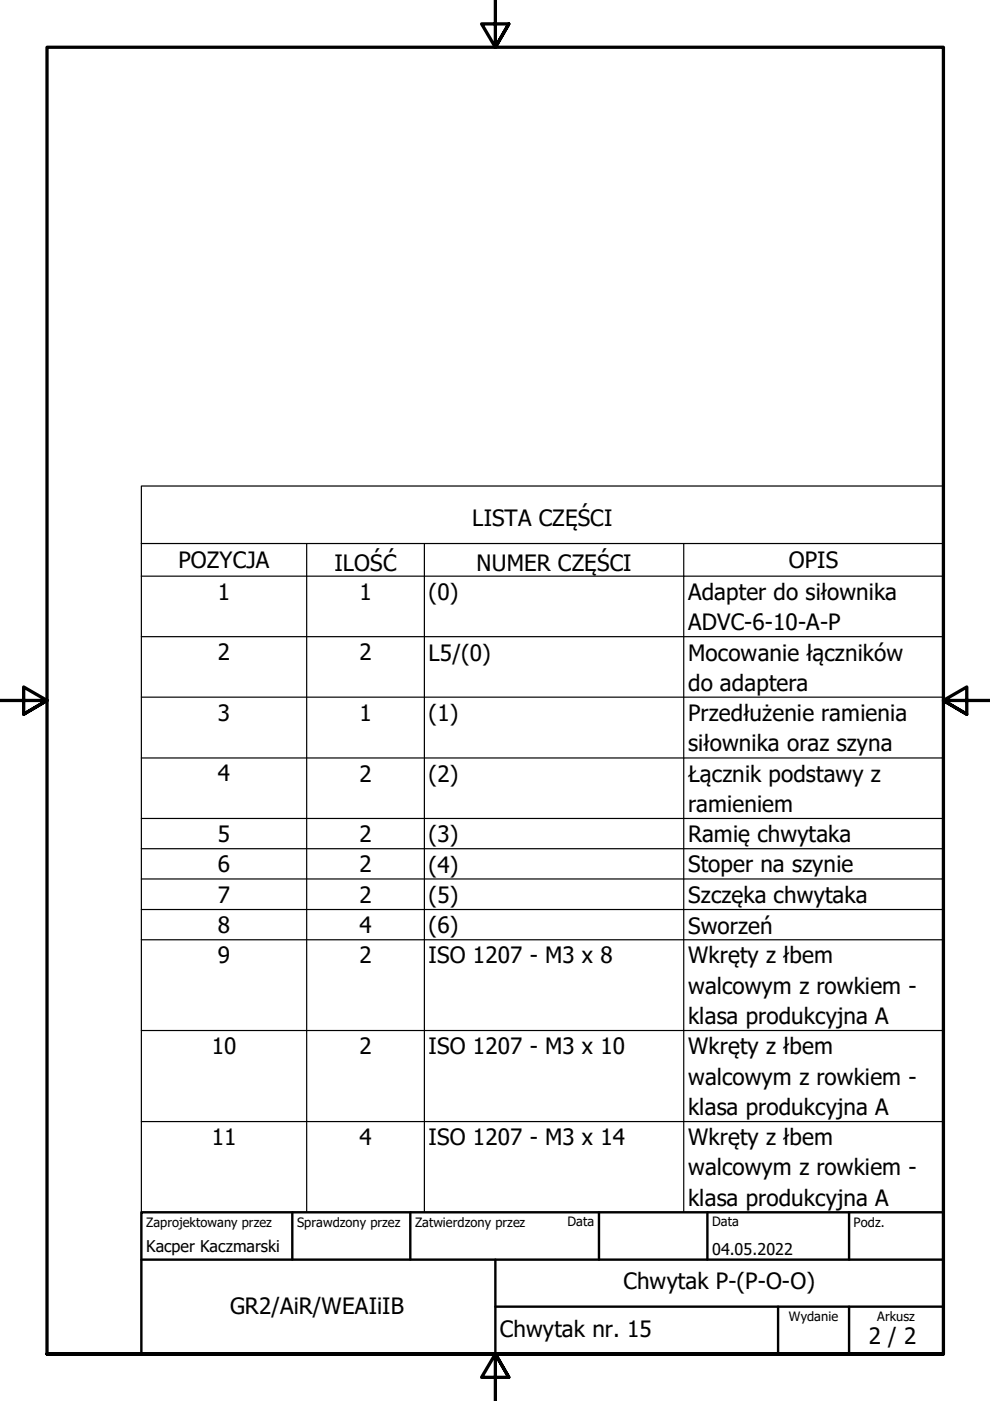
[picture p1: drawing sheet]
<svg xmlns="http://www.w3.org/2000/svg" width="210mm" height="297mm" viewBox="0 0 210 297" stroke-linecap="round" stroke-linejoin="round" font-family="sans-serif">
<!-- layer: Symbol (ISO) -->
<g fill="none" stroke="#000" stroke-width=".25">
<path d="M30 115.2v-12.2h170v12.2M30 115.2h170v7M30 115.2v141.8h170v-134.8M65 115.2v141.8M90 115.2v141.8M145 115.2v141.8M30 122.2h170M30 135h170M30 147.8h170M30 160.7h170M30 173.5h170M30 179.9h170"/>
<path d="M30 186.4h170M30 192.8h170M30 199.2h170M30 218.5h170M30 237.8h170"/>
</g>
<!-- layer: Obramowanie (ISO) -->
<path d="M105 0v10l-2.9-4.9h5.8l-2.9 4.9 2.9-4.9M0 148.5h10l-5-2.8v5.7l5-2.9-5 2.9M210 148.5h-10l5-2.8v5.7l-5-2.9 5 2.9M10 287.1v-277.1h190v277.1h-190h190M107.9 292l-2.9-4.9 2.9 4.9h-5.8l2.9-4.9v9.9" fill="none" stroke="#000" stroke-width=".7"/>
<path d="M30 257h170v30.1h-170zM62 257v10.1M87 257v10.1M127 257v10.1M150 257v10.1M180 257v10.1M30 267.1h170M105 277h95M105 267.1v20M165 277v10.1M180 277v10.1" fill="none" stroke="#000" stroke-width=".51"/>
<g font-size="4.8">
<text x="100.1" y="111.6">LISTA CZĘŚCI</text>
<text x="37.8" y="120.5">POZYCJA</text>
<text x="70.9" y="121.1">ILOŚĆ</text>
<text x="101" y="121.1">NUMER CZĘŚCI</text>
<text x="167.3" y="120.5">OPIS</text>
<text x="46.2" y="127.1">1</text>
<text x="76.2" y="127.1">1</text>
<text x="90.9" y="127.2">(0)</text>
<text x="145.9" y="127.2">Adapter do siłownika</text>
<text x="145.9" y="133.6">ADVC-6-10-A-P</text>
<text x="46.2" y="140">2</text>
<text x="76.2" y="140">2</text>
<text x="90.9" y="140.1">L5/(0)</text>
<text x="145.9" y="140.2">Mocowanie łączników</text>
<text x="145.9" y="146.6">do adaptera</text>
<text x="46.2" y="152.8">3</text>
<text x="76.2" y="152.8">1</text>
<text x="90.9" y="152.9">(1)</text>
<text x="145.9" y="152.9">Przedłużenie ramienia</text>
<text x="145.9" y="159.3">siłownika oraz szyna</text>
<text x="46.2" y="165.7">4</text>
<text x="76.2" y="165.7">2</text>
<text x="90.9" y="165.7">(2)</text>
<text x="145.9" y="165.7">Łącznik podstawy z</text>
<text x="145.9" y="172.1">ramieniem</text>
<text x="46.2" y="178.5">5</text>
<text x="76.2" y="178.5">2</text>
<text x="90.9" y="178.5">(3)</text>
<text x="145.9" y="178.5">Ramię chwytaka</text>
<text x="46.2" y="185">6</text>
<text x="76.2" y="185">2</text>
<text x="90.9" y="185">(4)</text>
<text x="145.9" y="185">Stoper na szynie</text>
<text x="46.2" y="191.4">7</text>
<text x="76.2" y="191.4">2</text>
<text x="90.9" y="191.4">(5)</text>
<text x="145.9" y="191.4">Szczęka chwytaka</text>
<text x="46.2" y="197.8">8</text>
<text x="76.2" y="197.8">4</text>
<text x="90.9" y="197.9">(6)</text>
<text x="145.9" y="198">Sworzeń</text>
<text x="46.2" y="204.2">9</text>
<text x="76.2" y="204.2">2</text>
<text x="90.9" y="204.2">ISO 1207 - M3 x 8</text>
<text x="145.9" y="204.3">Wkręty z łbem</text>
<text x="145.9" y="210.7">walcowym z rowkiem -</text>
<text x="145.9" y="217.1">klasa produkcyjna A</text>
<text x="44.9" y="223.5">10</text>
<text x="76.2" y="223.5">2</text>
<text x="90.9" y="223.5">ISO 1207 - M3 x 10</text>
<text x="145.9" y="223.6">Wkręty z łbem</text>
<text x="145.9" y="230">walcowym z rowkiem -</text>
<text x="145.9" y="236.4">klasa produkcyjna A</text>
<text x="44.9" y="242.7">11</text>
<text x="76.2" y="242.7">4</text>
<text x="90.9" y="242.7">ISO 1207 - M3 x 14</text>
<text x="145.9" y="242.8">Wkręty z łbem</text>
<text x="145.9" y="249.2">walcowym z rowkiem -</text>
<text x="145.9" y="255.6">klasa produkcyjna A</text>
<text x="132.2" y="273.4">Chwytak P-(P-O-O)</text>
<text x="48.8" y="278.6">GR2/AiR/WEAIiIB</text>
<text x="106" y="283.4">Chwytak nr. 15</text>
<text x="184.2" y="285">2 / 2</text>
</g>
<g font-size="3.4">
<text x="31" y="265.4">Kacper Kaczmarski</text>
<text x="151" y="266">04.05.2022</text>
</g>
<g font-size="2.7">
<text x="31" y="260.1">Zaprojektowany przez</text>
<text x="63" y="260.1">Sprawdzony przez</text>
<text x="88" y="260.1">Zatwierdzony przez</text>
<text x="120.3" y="260">Data</text>
<text x="151" y="260">Data</text>
<text x="181" y="260.1">Podz.</text>
<text x="167.3" y="280.1">Wydanie</text>
<text x="186" y="280.1">Arkusz</text>
</g>
</svg>
